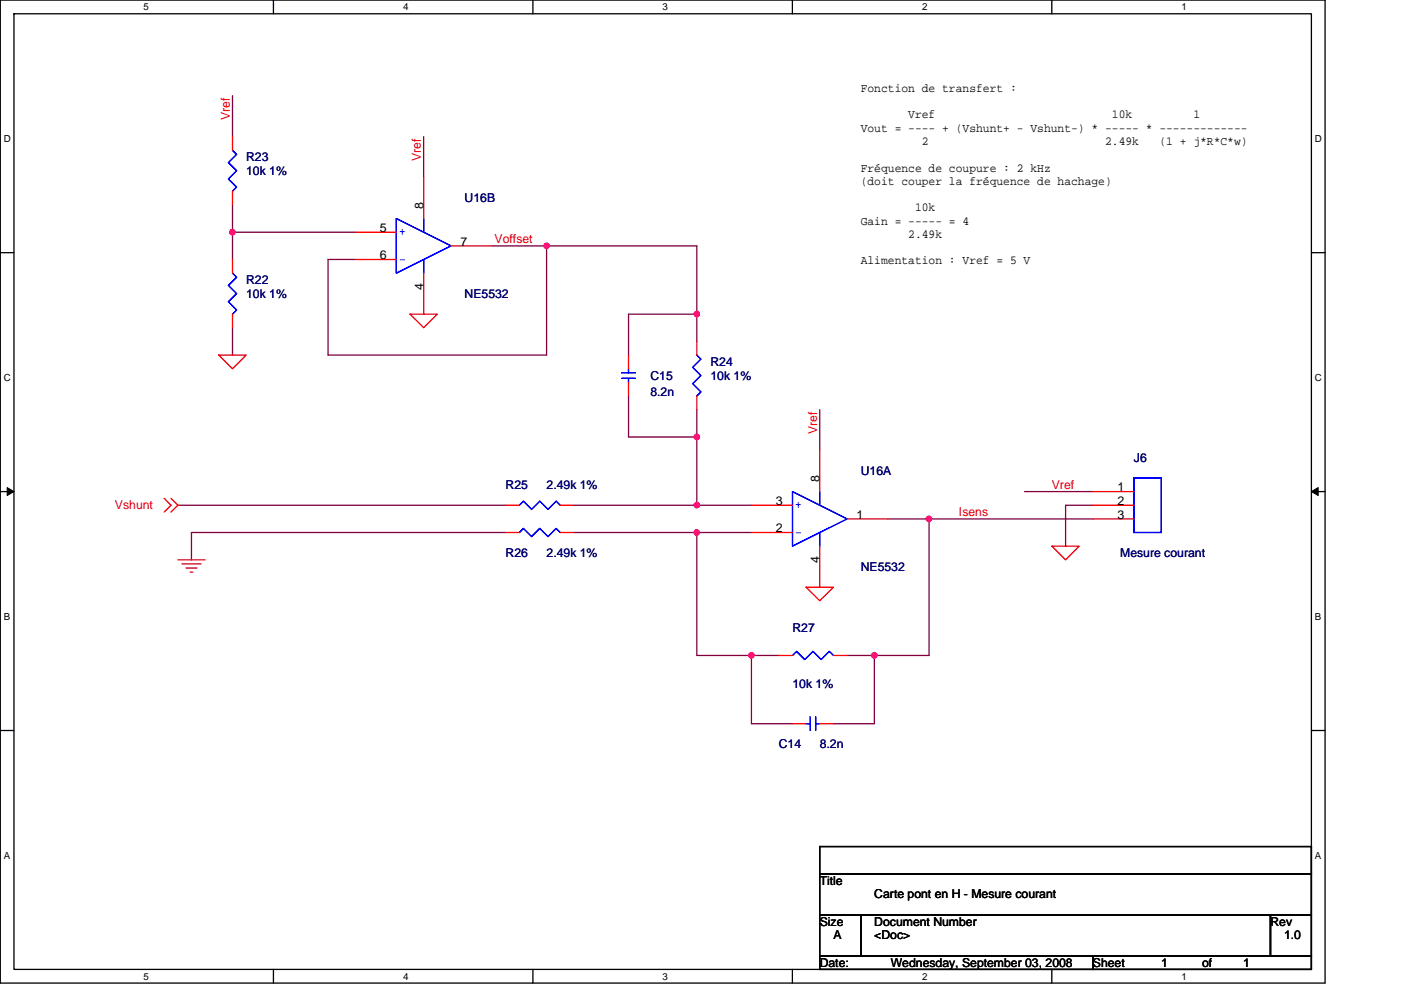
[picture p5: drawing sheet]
<svg xmlns="http://www.w3.org/2000/svg" width="297mm" height="210mm" viewBox="0 0 297 210" stroke-linecap="round" stroke-linejoin="round" font-family="sans-serif">
<path d="M.1 0h280.8v208.5h-280.8zM3 2.9h275v202.7h-275z" fill="none" stroke="#000" stroke-width=".28"/>
<g fill="#fff">
<path d="M30.5 .3h1.1v2.3h-1.1z"/>
<path d="M30.5 205.9h1.1v2.3h-1.1z"/>
</g>
<path d="M58 0v2.9M58 205.6v2.9" fill="none" stroke="#000" stroke-width=".28"/>
<g fill="#fff">
<path d="M85.5 .3h1.1v2.3h-1.1z"/>
<path d="M85.5 205.9h1.1v2.3h-1.1z"/>
</g>
<path d="M113 0v2.9M113 205.6v2.9" fill="none" stroke="#000" stroke-width=".28"/>
<g fill="#fff">
<path d="M140.5 .3h1.1v2.3h-1.1z"/>
<path d="M140.5 205.9h1.1v2.3h-1.1z"/>
</g>
<path d="M168 0v2.9M168 205.6v2.9" fill="none" stroke="#000" stroke-width=".28"/>
<g fill="#fff">
<path d="M195.5 .3h1.2v2.3h-1.2z"/>
<path d="M195.5 205.9h1.2v2.3h-1.2z"/>
</g>
<path d="M223 0v2.9M223 205.6v2.9" fill="none" stroke="#000" stroke-width=".28"/>
<g fill="#fff">
<path d="M250.5 .3h1.2v2.3h-1.2z"/>
<path d="M250.5 205.9h1.2v2.3h-1.2z"/>
<path d="M.8 28.3h1.5v2.3h-1.5z"/>
<path d="M278.8 28.3h1.5v2.3h-1.5z"/>
<path d="M.8 78.9h1.5v2.3h-1.5z"/>
<path d="M278.8 78.9h1.5v2.3h-1.5z"/>
</g>
<path d="M.1 53.6h2.9M278 53.6h2.9" fill="none" stroke="#000" stroke-width=".28"/>
<g fill="#fff">
<path d="M.8 129.6h1.4v2.3h-1.4z"/>
<path d="M278.8 129.6h1.4v2.3h-1.4z"/>
</g>
<path d="M.1 104.3h2.9M278 104.3h2.9" fill="none" stroke="#000" stroke-width=".28"/>
<path d="M1.5 103.4l1.5 .9-1.5 .8zM278 104.3l1.5-.9v1.7z" fill="#000" stroke="#000" stroke-width=".21"/>
<g fill="#fff">
<path d="M.8 180.3h1.4v2.3h-1.4z"/>
<path d="M278.8 180.3h1.4v2.3h-1.4z"/>
</g>
<path d="M.1 154.9h2.9M278 154.9h2.9M173.8 179.6h104.2v5.7h-104.2zM173.8 194h8.7v8.7h-8.7zM173.8 185.3h104.2v8.7h-104.2zM182.5 194h86.9v8.7h-86.9zM269.4 194h8.6v8.7h-8.6zM173.8 202.7h57.9v2.9h-57.9zM231.7 202.7h46.3v2.9h-46.3z" fill="none" stroke="#000" stroke-width=".28"/>
<g fill="none" stroke="#800040" stroke-width=".28">
<path d="M49.3 20.3v8.7M89.8 29v8.7M49.3 49.3h26.1M49.3 43.5v5.8M49.3 49.3v5.7M104.3 52.2h11.6M115.9 52.2h31.8v14.4M115.9 52.2v23.1h-46.3v-20.3h5.8M49.3 69.5v5.8M147.7 66.6v5.8M147.7 66.6h-14.4v8.7M133.3 84v8.7h14.4"/>
<path d="M147.7 92.7v14.5M147.7 86.9v5.8M173.8 86.9v8.7M37.7 107.2h69.5M107.2 112.9h-66.6v5.8M121.7 107.2h26M121.7 112.9h26M147.7 112.9v26.1h11.6M147.7 107.2h11.6M147.7 112.9h11.6M188.3 110.1h8.7M197 110.1v28.9h-11.6"/>
<path d="M197 110.1h34.7M217.2 104.3h14.5M231.7 107.2h-5.8v8.6M159.3 139v14.5h8.7M159.3 139h5.8M179.6 139h5.8M185.4 139v14.5h-8.7"/>
</g>
<g fill="#f0f" stroke="#f0f" stroke-width=".28">
<circle cx="115.9" cy="52.1" r=".57"/>
<circle cx="49.3" cy="49.2" r=".57"/>
<circle cx="147.7" cy="112.9" r=".57"/>
<circle cx="147.7" cy="107.1" r=".57"/>
<circle cx="185.4" cy="139" r=".57"/>
<circle cx="147.7" cy="92.7" r=".57"/>
<circle cx="147.7" cy="66.6" r=".57"/>
<circle cx="159.3" cy="139" r=".57"/>
<circle cx="197" cy="110" r=".57"/>
</g>
<g fill="none" stroke="#f00" stroke-width=".28">
<path d="M49.3 29v2.9M89.8 37.7v8.7M49.3 40.6v2.9M49.3 55v2.9M75.4 49.3h8.6M75.4 55h8.6M89.8 57.9v8.7M95.6 52.2h8.7M46.4 75.3h5.8l-2.9 2.9zM49.3 66.6v2.9M86.9 66.6h5.8l-2.9 2.9zM133.3 75.3v2.9"/>
<path d="M147.7 72.4v2.9M133.3 81.1v2.9M147.7 84v2.9M173.8 95.6v8.7M34.8 105.7l1.5 1.5-1.5 1.4M36.3 105.7l1.4 1.5-1.4 1.4M37.7 118.7h5.8M38.6 119.6h4M107.2 112.9h2.9M107.2 107.2h2.9M118.8 112.9h2.9M118.8 107.2h2.9"/>
<path d="M159.3 112.9h8.7M159.3 107.2h8.7M173.8 115.8v8.7M179.6 110.1h8.7M223 115.8h5.8l-2.9 2.9zM231.7 107.2h8.7M231.7 110.1h8.7M231.7 104.3h8.7M39.5 120.5h2.3M40.3 121.3h.6M165.1 139h2.9M170.9 124.5h5.8l-2.9 2.9z"/>
<path d="M176.7 139h2.9M168 153.5h2.9M173.8 153.5h2.9"/>
</g>
<g fill="none" stroke="#00f" stroke-width=".28">
<path d="M49.3 31.9l.9 .8-1.8 1.8 1.8 1.7-1.8 1.8 1.8 1.7-.9 .9M49.3 57.9l.9 .9-1.8 1.7 1.8 1.8-1.8 1.7 1.8 1.8-.9 .8M84 46.4l11.6 5.8-11.6 5.7zM89.8 46.4v2.9M89.8 55v2.9M131.8 79.1h2.9M133.3 78.2v.9M147.7 75.3l.9 .9-1.7 1.7 1.7 1.8-1.7 1.7 1.7 1.7-.9 .9M131.8 80.2h2.9M133.3 80.2v.9M110.1 112.9l.9-.8 1.7 1.7 1.7-1.7 1.8 1.7 1.7-1.7 .9 .8M110.1 107.2l.9-.9 1.7 1.7 1.7-1.7 1.8 1.7 1.7-1.7 .9 .9"/>
<path d="M168 104.3l11.6 5.8-11.6 5.7zM173.8 104.3v2.9M173.8 112.9v2.9M240.4 101.4h5.8v11.5h-5.8zM168 139l.9-.8 1.7 1.7 1.8-1.7 1.7 1.7 1.7-1.7 .9 .8M170.9 153.5h.9M171.8 152v2.9M172.9 152v2.9M172.9 153.5h.9"/>
</g>
<g font-size="2.6">
<text x="182.5" y="19.5">Fonction de transfert :</text>
<text x="182.5" y="27.9">Vout = ---- + (Vshunt+ - Vshunt-) * ----- * -------------</text>
<text x="192.6" y="25.1">Vref</text>
<text x="235.7" y="25.1">10k</text>
<text x="253" y="25.1">1</text>
<text x="195.4" y="30.8">2</text>
<text x="234.3" y="30.8">2.49k</text>
<text x="245.8" y="30.8">(1 + j*R*C*w)</text>
<text x="182.5" y="36.4">Fréquence de coupure : 2 kHz</text>
<text x="182.5" y="39.2">(doit couper la fréquence de hachage)</text>
<text x="89.8" y="44.3" transform="rotate(-90 89.8 44.3)">8</text>
<text x="182.5" y="47.6">Gain = ----- = 4</text>
<text x="194" y="44.8">10k</text>
<text x="80.5" y="49.2">5</text>
<text x="97.7" y="52.1">7</text>
<text x="192.6" y="50.5">2.49k</text>
<text x="80.5" y="55">6</text>
<text x="182.5" y="56.1">Alimentation : Vref = 5 V</text>
<text x="89.8" y="61.4" transform="rotate(-90 89.8 61.4)">4</text>
<text x="164.5" y="107.1">3</text>
<text x="173.8" y="102.2" transform="rotate(-90 173.8 102.2)">8</text>
<text x="236.9" y="104.2">1</text>
<text x="236.9" y="107.1">2</text>
<text x="164.5" y="112.9">2</text>
<text x="181.6" y="110">1</text>
<text x="236.9" y="110">3</text>
<text x="173.8" y="119.3" transform="rotate(-90 173.8 119.3)">4</text>
<text x="173.8" y="187.7">Title</text>
<text x="185.4" y="190.6">Carte pont en H - Mesure courant</text>
<text x="173.8" y="196.4">Size</text>
<text x="185.4" y="196.4">Document Number</text>
<text x="269.4" y="196.4">Rev</text>
<text x="176.7" y="199.3">A</text>
<text x="185.4" y="199.3">&lt;Doc&gt;</text>
<text x="272.2" y="199.3">1.0</text>
<text x="173.8" y="205">Date:</text>
<text x="188.9" y="205">Wednesday, September 03, 2008</text>
<text x="231.7" y="205">Sheet</text>
<text x="246.2" y="205">1</text>
<text x="254.9" y="205">of</text>
<text x="263.6" y="205">1</text>
</g>
<g font-size="2.6" fill="#f00">
<text x="48.7" y="25.5" transform="rotate(-90 48.7 25.5)">Vref</text>
<text x="89.3" y="34.2" transform="rotate(-90 89.3 34.2)">Vref</text>
<text x="104.9" y="51.6">Voffset</text>
<text x="173.2" y="92.1" transform="rotate(-90 173.2 92.1)">Vref</text>
<text x="223" y="103.7">Vref</text>
<text x="24.4" y="108">Vshunt</text>
<text x="203.3" y="109.5">Isens</text>
</g>
<g font-size="2.6" fill="#000080">
<text x="52.2" y="34.2">R23</text>
<text x="52.2" y="37.1">10k 1%</text>
<text x="98.5" y="42.9">U16B</text>
<text x="52.2" y="60.3">R22</text>
<text x="52.2" y="63.2">10k 1%</text>
<text x="98.5" y="63.2">NE5532</text>
<text x="150.6" y="77.6">R24</text>
<text x="137.9" y="80.5">C15</text>
<text x="150.6" y="80.5">10k 1%</text>
<text x="137.9" y="84">8.2n</text>
<text x="182.5" y="100.8">U16A</text>
<text x="240.4" y="97.9">J6</text>
<text x="107.2" y="103.7">R25</text>
<text x="115.9" y="103.7">2.49k 1%</text>
<text x="107.2" y="118.2">R26</text>
<text x="115.9" y="118.2">2.49k 1%</text>
<text x="237.5" y="118.2">Mesure courant</text>
<text x="182.5" y="121.1">NE5532</text>
<text x="168" y="134.1">R27</text>
<text x="168" y="146">10k 1%</text>
<text x="165.1" y="158.7">C14</text>
<text x="173.8" y="158.7">8.2n</text>
</g>
<g font-size="2.6" fill="#00f">
<text x="84.6" y="49.9">+</text>
<text x="84.6" y="55.7">-</text>
<text x="168.6" y="107.8">+</text>
<text x="168.6" y="113.6">-</text>
</g>
<g font-size="2.1">
<text x="30.5" y="2.2">5</text>
<text x="85.5" y="2.2">4</text>
<text x="140.5" y="2.2">3</text>
<text x="195.5" y="2.2">2</text>
<text x="250.5" y="2.2">1</text>
<text x=".8" y="30.1">D</text>
<text x="278.8" y="30.1">D</text>
<text x=".8" y="80.8">C</text>
<text x="278.8" y="80.8">C</text>
<text x=".8" y="131.4">B</text>
<text x="278.8" y="131.4">B</text>
<text x=".8" y="182.1">A</text>
<text x="278.8" y="182.1">A</text>
<text x="30.5" y="207.8">5</text>
<text x="85.5" y="207.8">4</text>
<text x="140.5" y="207.8">3</text>
<text x="195.5" y="207.8">2</text>
<text x="250.5" y="207.8">1</text>
</g>
</svg>
